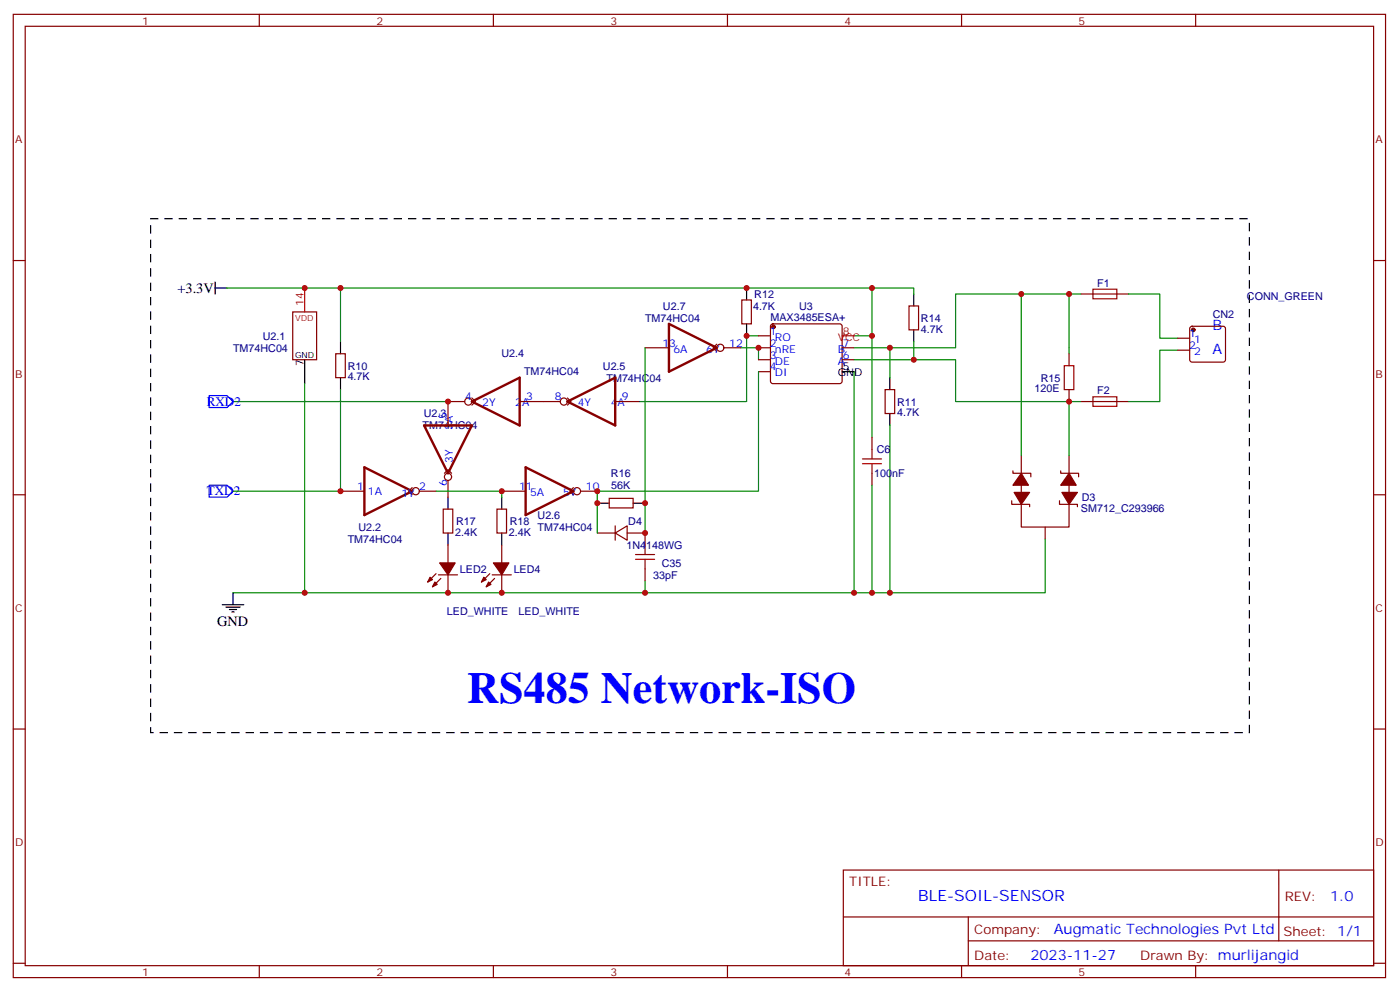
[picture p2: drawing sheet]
<svg xmlns="http://www.w3.org/2000/svg" width="414mm" height="293mm" viewBox="0 0 414 293" stroke-linecap="round" stroke-linejoin="round" font-family="sans-serif">
<g fill="none" stroke="#870000" stroke-width=".35">
<path d="M3.9 4.2h405.4v284.4h-405.4zM7.4 7.8h398.3v277.2h-398.3zM76.6 4.2v3.6M145.7 4.2v3.6M214.9 4.2v3.6M284 4.2v3.6M353.2 4.2v3.6M3.9 76.9h3.5M405.7 76.9h3.6M86.5 92.1h7v14.1h-7zM219.1 88.5h2.8v7.1h-2.8zM224 99.1h3.6"/>
<path d="M227.8 95.8l.5-.2h19.7l.5 .2 .2 .5v16.2l-.2 .5-.5 .2h-19.7l-.5-.2-.2-.5v-16.2zM268.5 90.3h2.8v7.1h-2.8zM319.3 86.8h14.1M347.9 99.8h3.5M351.6 96.5l.5-.2h9.2l.5 .2 .2 .5v9.2l-.2 .5-.5 .2h-9.2l-.5-.2-.2-.5v-9.2zM99.2 104.4h2.8v7.1h-2.8zM137.3 118.5h-5v7.1M139.4 117.5l1 1-1 1.1M153.5 118.5h12M167.6 117.5l1.1 1-1.1 1.1M181.7 118.5h7.1M190.5 102.7h7.1"/>
<path d="M211.7 101.6l-1.1 1.1 1.1 1M213.8 102.7h5M224 102.7h3.6M224 106.2h3.6M224 109.7h3.6M248.7 102.7h3.6M248.7 106.2h3.6M261.4 115h2.9v7.1h-2.9zM315.8 104.4v3.5M315.8 115v3.5M319.3 118.5h14.1M347.9 103.4h3.5"/>
<path d="M131.3 139.7l1-1.1 1.1 1.1M257.6 129.1v3.5M257.6 139.7v3.5M299.2 139v.7h5.3v1.1M301.7 134.4v5.3M313.3 139v.7h5.3v1.1M315.8 134.4v5.3M3.9 146h3.5M100.6 145h7M121.7 143.9l-1 1.1 1 1M123.9 145h4.9M130.9 150.3h2.8v7h-2.8z"/>
<path d="M132.3 141.8v5M146.8 150.3h2.8v7h-2.8zM148.2 145h7.1M169.4 143.9l-1.1 1.1 1.1 1M171.5 145h4.9M176.4 157.3h5.3M180 147.1h7v2.8h-7zM181.7 157.3l3.5-2.1v4.3zM181.7 155.2v4.3M185.2 157.3h5.3v3.6M298.8 147.8v1.1h5.3v.7M301.7 148.9v6.7h14.1v-6.7"/>
<path d="M301.7 143.2v2.1M308.7 155.6v3.5M312.9 147.8v1.1h5.3v.7M315.8 143.2v2.1M405.7 146h3.6M128.8 169.3l-2.5 2.5M129.5 169.7h5.6M130.2 170.7l-2.5 2.5M132.3 160.9v5.3M132.3 169.7v5.3M144.7 169.3l-2.5 2.5M145.4 169.7h5.6"/>
<path d="M146.1 170.7l-2.5 2.5M148.2 160.9v5.3M148.2 169.7v5.3M190.5 167.9v3.5M3.9 215.2h3.5M405.7 215.2h3.6M249.1 256.8h156.6v28.2h-156.6zM377.7 256.8v20.9M249.1 270.7h156.5M286 277.7h119.6M286 270.7v14.1M3.9 284.3h3.5"/>
<path d="M76.6 285v3.6M145.7 285v3.6M214.9 285v3.6M284 285v3.6M353.2 285v3.6M405.7 284.3h3.6"/>
<circle cx="138.3" cy="118.5" r="1.06"/>
<circle cx="166.5" cy="118.5" r="1.06"/>
<circle cx="212.8" cy="102.7" r="1.06"/>
<circle cx="122.8" cy="145" r="1.06"/>
<circle cx="132.3" cy="140.8" r="1.06"/>
<circle cx="170.4" cy="145" r="1.06"/>
</g>
<g fill="none" stroke="#000" stroke-width=".35">
<path d="M63.5 85h3.6M63.5 83.3v3.5M220.5 85v3.5M220.5 95.6v3.5M269.9 86.8v3.5M269.9 97.4v3.5M90 106.2v7M100.6 100.9v3.5M100.6 111.5v3.5M248.7 109.7h3.6M262.9 111.5v3.5M262.9 122.1v3.5"/>
<path d="M132.3 146.8v3.5M132.3 157.3v3.6M148.2 146.8v3.5M148.2 157.3v3.6M176.4 148.5h3.6M187 148.5h3.5M65.7 178.5h6.3M66.7 179.2h4.2M67.8 179.9h2.1M68.8 175v3.5M68.5 180.6h.7"/>
</g>
<path d="M322.8 85.4h7.1v2.8h-7.1zM314.4 107.9h2.8v7.1h-2.8zM322.8 117.1h7.1v2.8h-7.1zM254.7 135.5h5.7M254.7 136.9h5.7M257.6 132.6v2.9M257.6 136.9v2.8M187.7 163.7h5.7M187.7 165.1h5.7M190.5 160.9v2.8M190.5 165.1v2.8" fill="none" stroke="#a10000" stroke-width=".35"/>
<path d="M61.8 116.8h5.3l1.7 1.7-1.7 1.8h-5.3zM61.8 143.2h5.3l1.7 1.8-1.7 1.8h-5.3z" fill="none" stroke="#00f" stroke-width=".35"/>
<g fill="none" stroke="#008700" stroke-width=".35">
<path d="M67.1 85h190.5M100.6 85v15.9M224 99.1h-3.5v19.4h-31.7M257.6 99.1v30M269.9 86.8v-1.8h-12.3v14.1h-5.3M301.7 86.8h-19.4v15.9h-30M315.8 86.8v17.6M319.3 86.8h-17.6v47.6M333.4 86.8h9.2v13h5.3M68.8 118.5h63.5M90 113.2v61.8M100.6 115v30h-31.8"/>
<path d="M190.5 102.7v54.6M218.8 102.7h5.2v3.5M224 109.7v35.3h-47.6v12.3M252.3 106.2h30v12.3h33.5M252.3 109.7v65.3h56.4v-15.9M262.9 102.7v8.8M269.9 100.9v5.3M319.3 118.5h-3.5v15.9M347.9 103.4h-5.3v15.1h-9.2M262.9 125.6v49.4M128.8 145h19.4v1.8M257.6 143.2v31.8"/>
<path d="M68.8 175h183.5M190.5 171.4v3.6"/>
</g>
<g fill="#870000" stroke="#870000" stroke-width=".35">
<path d="M313.7 145.3h4.5l-2.4 3.6z"/>
<path d="M315.8 139.7l2.1 3.5h-4.6z"/>
<path d="M299.5 145.3h4.6l-2.4 3.6z"/>
<path d="M301.7 139.7l2.1 3.5h-4.6z"/>
<path d="M145.7 166.2h4.6l-2.1 3.5z"/>
<path d="M142.9 170.4l.7 .7-1.4 .7z"/>
<path d="M144.3 171.8l.7 .7-1.4 .7z"/>
<path d="M129.9 166.2h4.5l-2.1 3.5z"/>
<path d="M127 170.4l.7 .7-1.4 .7z"/>
<path d="M128.4 171.8l.8 .7-1.5 .7z"/>
<circle cx="228.5" cy="96.5" r=".53"/>
<circle cx="352.5" cy="97.4" r=".53"/>
</g>
<path d="M90 85v7.1M248.7 99.1h3.6" fill="none" stroke="#f00" stroke-width=".35"/>
<path d="M197.6 95.6l14.1 7.1-14.1 7zM139.4 118.5l14.1-7v14.1zM167.6 118.5l14.1-7v14.1zM107.6 137.9l14.1 7.1-14.1 7zM125.3 125.6h14.1l-7.1 14.1zM155.3 137.9l14.1 7.1-14.1 7z" fill="none" stroke="#870000" stroke-width=".71"/>
<path d="M44.5 64.6h324.5v151.7h-324.5z" fill="none" stroke="#000" stroke-width=".35" stroke-dasharray="2.1 2.1"/>
<g fill="#c00">
<circle cx="190.5" cy="157.3" r=".88"/>
<circle cx="315.8" cy="86.8" r=".88"/>
<circle cx="315.8" cy="118.5" r=".88"/>
<circle cx="176.4" cy="148.5" r=".88"/>
<circle cx="190.5" cy="148.5" r=".88"/>
<circle cx="220.5" cy="99.1" r=".88"/>
<circle cx="220.5" cy="85" r=".88"/>
<circle cx="90" cy="175" r=".88"/>
<circle cx="90" cy="85" r=".88"/>
<circle cx="148.2" cy="145" r=".88"/>
<circle cx="190.5" cy="175" r=".88"/>
<circle cx="132.3" cy="118.5" r=".88"/>
<circle cx="262.9" cy="175" r=".88"/>
<circle cx="257.6" cy="175" r=".88"/>
<circle cx="252.3" cy="175" r=".88"/>
<circle cx="257.6" cy="99.1" r=".88"/>
<circle cx="269.9" cy="106.2" r=".88"/>
<circle cx="262.9" cy="102.7" r=".88"/>
<circle cx="301.7" cy="86.8" r=".88"/>
<circle cx="257.6" cy="85" r=".88"/>
<circle cx="100.6" cy="145" r=".88"/>
<circle cx="100.6" cy="85" r=".88"/>
<circle cx="224" cy="102.7" r=".88"/>
<circle cx="176.4" cy="145" r=".88"/>
<circle cx="148.2" cy="175" r=".88"/>
<circle cx="132.3" cy="175" r=".88"/>
</g>
<text font-size="13.1" fill="#00f" x="138" y="207.4">RS485 Network-ISO</text>
<text font-size="4.6" fill="#00f" x="271.2" y="265.8">BLE-SOIL-SENSOR</text>
<g font-size="4.2">
<text x="52.4" y="86.4">+3.3V</text>
<text x="64.2" y="184.7">GND</text>
</g>
<g font-size="4.2" fill="#00f">
<text x="358.1" y="97.4">B</text>
<text x="358.1" y="104.4">A</text>
<text x="392.9" y="266.1">1.0</text>
<text x="311.3" y="275.6">Augmatic Technologies Pvt Ltd</text>
<text x="304.3" y="283.4">2023-11-27</text>
</g>
<g font-size="3.9" fill="#00f">
<text x="61.1" y="119.7">RXD2</text>
<text x="61.1" y="146.2">TXD2</text>
</g>
<g font-size="3.9" fill="#800">
<text x="250.9" y="261.4">TITLE:</text>
<text x="379.5" y="266.1">REV:</text>
<text x="287.8" y="275.6">Company:</text>
<text x="379.1" y="276.2">Sheet: 1/1</text>
<text x="287.8" y="283.3">Date:</text>
<text x="336.8" y="283.4">Drawn By: murlijangid</text>
</g>
<g font-size="3.2" fill="#800">
<text x="42" y="7.2">1</text>
<text x="111.2" y="7.2">2</text>
<text x="180.3" y="7.2">3</text>
<text x="249.4" y="7.2">4</text>
<text x="318.6" y="7.2">5</text>
<text x="4.4" y="42.3">A</text>
<text x="406.3" y="42.3">A</text>
<text x="4.4" y="111.5">B</text>
<text x="406.3" y="111.5">B</text>
<text x="4.4" y="180.6">C</text>
<text x="406.3" y="180.6">C</text>
<text x="4.4" y="249.8">D</text>
<text x="406.3" y="249.8">D</text>
<text x="42" y="288">1</text>
<text x="111.2" y="288">2</text>
<text x="180.3" y="288">3</text>
<text x="249.4" y="288">4</text>
<text x="318.6" y="288">5</text>
</g>
<g font-size="3.2" fill="#000080">
<text x="222.8" y="87.9">R12</text>
<text x="324.1" y="84.7">F1</text>
<text x="368.3" y="88.6">CONN_GREEN</text>
<text x="190.5" y="95.1">TM74HC04</text>
<text x="195.8" y="91.5">U2.7</text>
<text x="222.4" y="91.4">4.7K</text>
<text x="227.6" y="94.9">MAX3485ESA+</text>
<text x="236.1" y="91.4">U3</text>
<text x="272" y="95">R14</text>
<text x="358.2" y="93.9">CN2</text>
<text x="77.6" y="100.4">U2.1</text>
<text x="272" y="98.2">4.7K</text>
<text x="68.8" y="103.9">TM74HC04</text>
<text x="148.1" y="105.5">U2.4</text>
<text x="102.7" y="112.3">4.7K</text>
<text x="102.7" y="109.1">R10</text>
<text x="154.8" y="110.8">TM74HC04</text>
<text x="178.1" y="109.2">U2.5</text>
<text x="179.1" y="112.7">TM74HC04</text>
<text x="307.4" y="112.6">R15</text>
<text x="265" y="119.7">R11</text>
<text x="305.5" y="115.8">120E</text>
<text x="324.1" y="116.4">F2</text>
<text x="125.2" y="123.1">U2.3</text>
<text x="265" y="122.8">4.7K</text>
<text x="124.8" y="126.6">TM74HC04</text>
<text x="259" y="133.8">C6</text>
<text x="180.5" y="140.9">R16</text>
<text x="258.2" y="140.8">100nF</text>
<text x="180.6" y="144.4">56K</text>
<text x="319.5" y="147.9">D3</text>
<text x="134.7" y="154.9">R17</text>
<text x="150.6" y="154.9">R18</text>
<text x="158.8" y="153.3">U2.6</text>
<text x="185.6" y="155">D4</text>
<text x="319.3" y="151.1">SM712_C293966</text>
<text x="102.7" y="160.2">TM74HC04</text>
<text x="105.9" y="156.6">U2.2</text>
<text x="134.4" y="158.2">2.4K</text>
<text x="150.3" y="158.2">2.4K</text>
<text x="158.8" y="156.8">TM74HC04</text>
<text x="185" y="162">1N4148WG</text>
<text x="195.5" y="167.3">C35</text>
<text x="135.9" y="169.1">LED2</text>
<text x="151.7" y="169.1">LED4</text>
<text x="192.9" y="170.8">33pF</text>
<text x="132" y="181.4">LED_WHITE</text>
<text x="153.2" y="181.4">LED_WHITE</text>
</g>
<g font-size="3.2" fill="#f00">
<text x="89.6" y="90.3" transform="rotate(-90 89.6 90.3)">14</text>
<text x="247.4" y="100.5">VCC</text>
<text x="248.9" y="98.8">8</text>
</g>
<g font-size="3.2" fill="#00f">
<text x="227.4" y="98.8">1</text>
<text x="228.9" y="100.5">RO</text>
<text x="351.2" y="99.5">1</text>
<text x="352.7" y="101.2">1</text>
<text x="195.7" y="102.3">13</text>
<text x="198.9" y="104.1">6A</text>
<text x="208.6" y="104.1">6Y</text>
<text x="215.4" y="102.3">12</text>
<text x="227.4" y="102.3">2</text>
<text x="227.4" y="105.8">3</text>
<text x="228.9" y="104.1">nRE</text>
<text x="228.9" y="107.6">DE</text>
<text x="247.4" y="107.6">A</text>
<text x="247.4" y="104.1">B</text>
<text x="248.9" y="105.8">6</text>
<text x="248.9" y="102.3">7</text>
<text x="351.2" y="103">2</text>
<text x="352.7" y="104.8">2</text>
<text x="227.4" y="109.4">4</text>
<text x="228.9" y="111.1">DI</text>
<text x="137.4" y="118.2">4</text>
<text x="142.5" y="119.9">2Y</text>
<text x="152.2" y="119.9">2A</text>
<text x="155.4" y="118.2">3</text>
<text x="163.9" y="118.2">8</text>
<text x="170.7" y="119.9">4Y</text>
<text x="180.4" y="119.9">4A</text>
<text x="183.7" y="118.2">9</text>
<text x="132" y="123.6" transform="rotate(-90 132 123.6)">5</text>
<text x="133.7" y="126.9" transform="rotate(-90 133.7 126.9)">3A</text>
<text x="133.7" y="136.6" transform="rotate(-90 133.7 136.6)">3Y</text>
<text x="132" y="143.4" transform="rotate(-90 132 143.4)">6</text>
<text x="105.5" y="144.6">1</text>
<text x="108.7" y="146">1A</text>
<text x="118.6" y="146.8">1Y</text>
<text x="123.9" y="144.6">2</text>
<text x="153.3" y="144.6">11</text>
<text x="156.6" y="146.4">5A</text>
<text x="166.3" y="146.4">5Y</text>
<text x="173.1" y="144.6">10</text>
</g>
<g font-size="3.2">
<text x="89.6" y="107.9" transform="rotate(-90 89.6 107.9)">7</text>
<text x="247.4" y="111.1">GND</text>
<text x="248.9" y="109.4">5</text>
</g>
<text font-size="2.5" fill="#f00" x="87.2" y="94.7">VDD</text>
<text font-size="2.5" x="87.2" y="105.6">GND</text>
</svg>
